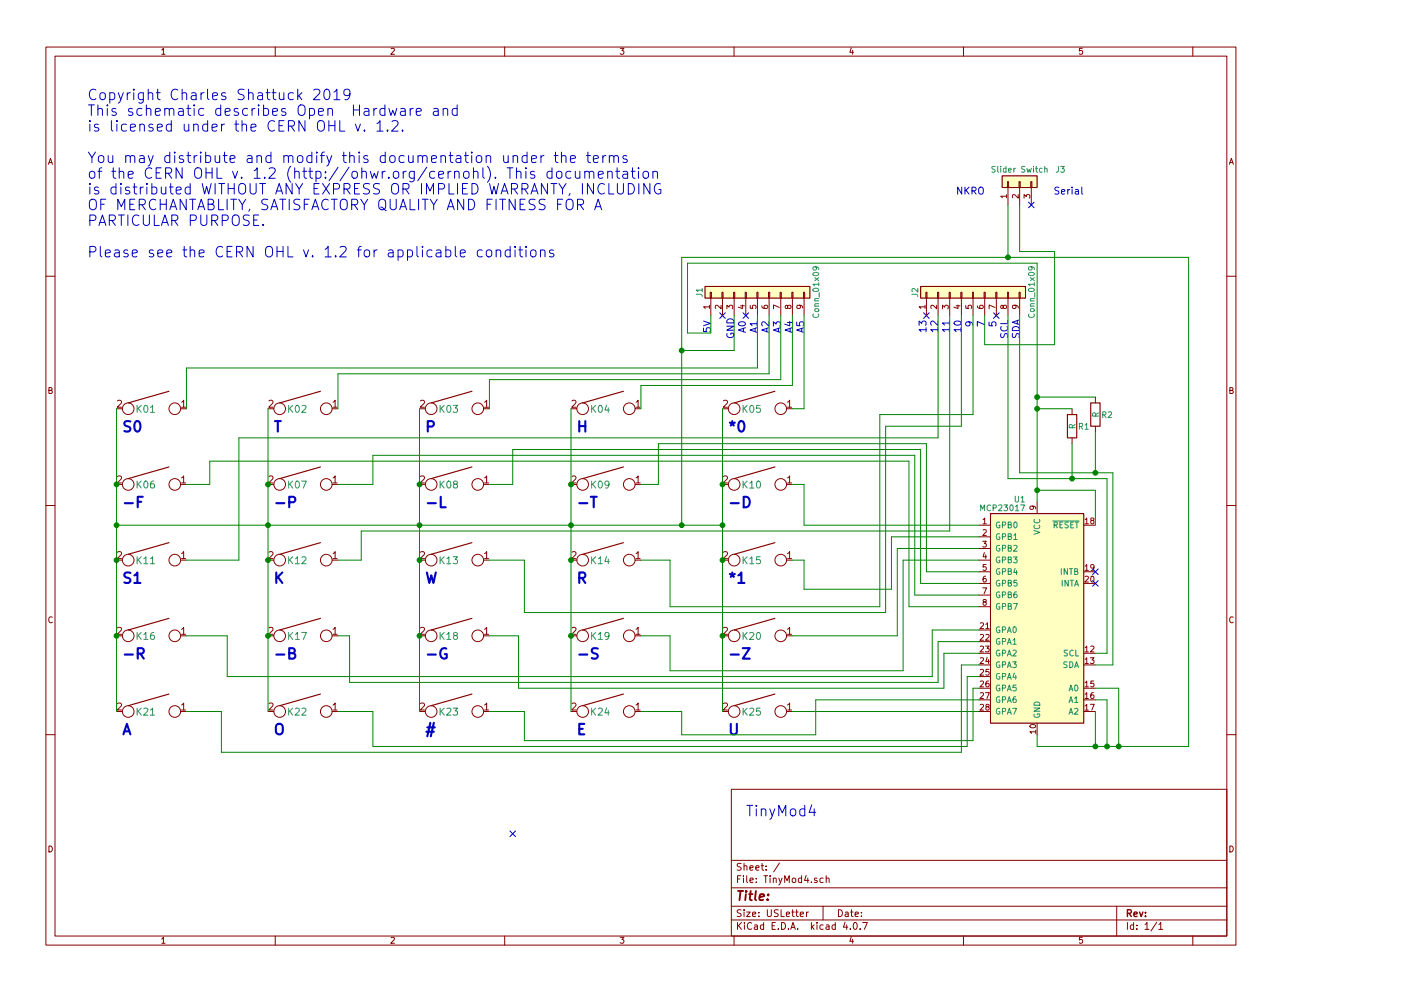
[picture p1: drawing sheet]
EESchema Schematic File Version 2
LIBS:power
LIBS:device
LIBS:switches
LIBS:relays
LIBS:motors
LIBS:transistors
LIBS:conn
LIBS:linear
LIBS:regul
LIBS:74xx
LIBS:cmos4000
LIBS:adc-dac
LIBS:memory
LIBS:xilinx
LIBS:microcontrollers
LIBS:dsp
LIBS:microchip
LIBS:analog_switches
LIBS:motorola
LIBS:texas
LIBS:intel
LIBS:audio
LIBS:interface
LIBS:digital-audio
LIBS:philips
LIBS:display
LIBS:cypress
LIBS:siliconi
LIBS:opto
LIBS:atmel
LIBS:contrib
LIBS:valves
LIBS:TinyMod4-cache
EELAYER 25 0
EELAYER END
$Descr USLetter 11000 8500
encoding utf-8
Sheet 1 1
Title ""
Date ""
Rev ""
Comp ""
Comment1 ""
Comment2 ""
Comment3 ""
Comment4 ""
$EndDescr
$Comp
L KEYSW K01
U 1 1
P 1300 3500
F 0 "K01" H 1250 3500 60  0000 C CNN
F 1 "KEYSW" H 1300 3400 60  0001 C CNN
F 2 "Buttons_Switches_Keyboard:SW_Cherry_MX1A_1.00u_PCB" H 1300 3500 60  0001 C CNN
F 3 "" H 1300 3500 60  0000 C CNN
	1    1300 3500
	1    0    0    -1  
$EndComp
$Comp
L KEYSW K02
U 1 1
P 2600 3500
F 0 "K02" H 2550 3500 60  0000 C CNN
F 1 "KEYSW" H 2600 3400 60  0001 C CNN
F 2 "Buttons_Switches_Keyboard:SW_Cherry_MX1A_1.00u_PCB" H 2600 3500 60  0001 C CNN
F 3 "" H 2600 3500 60  0000 C CNN
	1    2600 3500
	1    0    0    -1  
$EndComp
$Comp
L KEYSW K03
U 1 1
P 3900 3500
F 0 "K03" H 3850 3500 60  0000 C CNN
F 1 "KEYSW" H 3900 3400 60  0001 C CNN
F 2 "Buttons_Switches_Keyboard:SW_Cherry_MX1A_1.00u_PCB" H 3900 3500 60  0001 C CNN
F 3 "" H 3900 3500 60  0000 C CNN
	1    3900 3500
	1    0    0    -1  
$EndComp
$Comp
L KEYSW K04
U 1 1
P 5200 3500
F 0 "K04" H 5150 3500 60  0000 C CNN
F 1 "KEYSW" H 5200 3400 60  0001 C CNN
F 2 "Buttons_Switches_Keyboard:SW_Cherry_MX1A_1.00u_PCB" H 5200 3500 60  0001 C CNN
F 3 "" H 5200 3500 60  0000 C CNN
	1    5200 3500
	1    0    0    -1  
$EndComp
$Comp
L KEYSW K05
U 1 1
P 6500 3500
F 0 "K05" H 6450 3500 60  0000 C CNN
F 1 "KEYSW" H 6500 3400 60  0001 C CNN
F 2 "Buttons_Switches_Keyboard:SW_Cherry_MX1A_1.00u_PCB" H 6500 3500 60  0001 C CNN
F 3 "" H 6500 3500 60  0000 C CNN
	1    6500 3500
	1    0    0    -1  
$EndComp
$Comp
L KEYSW K06
U 1 1
P 1300 4150
F 0 "K06" H 1250 4150 60  0000 C CNN
F 1 "KEYSW" H 1300 4050 60  0001 C CNN
F 2 "Buttons_Switches_Keyboard:SW_Cherry_MX1A_1.00u_PCB" H 1300 4150 60  0001 C CNN
F 3 "" H 1300 4150 60  0000 C CNN
	1    1300 4150
	1    0    0    -1  
$EndComp
$Comp
L KEYSW K07
U 1 1
P 2600 4150
F 0 "K07" H 2550 4150 60  0000 C CNN
F 1 "KEYSW" H 2600 4050 60  0001 C CNN
F 2 "Buttons_Switches_Keyboard:SW_Cherry_MX1A_1.00u_PCB" H 2600 4150 60  0001 C CNN
F 3 "" H 2600 4150 60  0000 C CNN
	1    2600 4150
	1    0    0    -1  
$EndComp
$Comp
L KEYSW K08
U 1 1
P 3900 4150
F 0 "K08" H 3850 4150 60  0000 C CNN
F 1 "KEYSW" H 3900 4050 60  0001 C CNN
F 2 "Buttons_Switches_Keyboard:SW_Cherry_MX1A_1.00u_PCB" H 3900 4150 60  0001 C CNN
F 3 "" H 3900 4150 60  0000 C CNN
	1    3900 4150
	1    0    0    -1  
$EndComp
$Comp
L KEYSW K09
U 1 1
P 5200 4150
F 0 "K09" H 5150 4150 60  0000 C CNN
F 1 "KEYSW" H 5200 4050 60  0001 C CNN
F 2 "Buttons_Switches_Keyboard:SW_Cherry_MX1A_1.00u_PCB" H 5200 4150 60  0001 C CNN
F 3 "" H 5200 4150 60  0000 C CNN
	1    5200 4150
	1    0    0    -1  
$EndComp
$Comp
L KEYSW K10
U 1 1
P 6500 4150
F 0 "K10" H 6450 4150 60  0000 C CNN
F 1 "KEYSW" H 6500 4050 60  0001 C CNN
F 2 "Buttons_Switches_Keyboard:SW_Cherry_MX1A_1.00u_PCB" H 6500 4150 60  0001 C CNN
F 3 "" H 6500 4150 60  0000 C CNN
	1    6500 4150
	1    0    0    -1  
$EndComp
$Comp
L KEYSW K11
U 1 1
P 1300 4800
F 0 "K11" H 1250 4800 60  0000 C CNN
F 1 "KEYSW" H 1300 4700 60  0001 C CNN
F 2 "Buttons_Switches_Keyboard:SW_Cherry_MX1A_1.00u_PCB" H 1300 4800 60  0001 C CNN
F 3 "" H 1300 4800 60  0000 C CNN
	1    1300 4800
	1    0    0    -1  
$EndComp
$Comp
L KEYSW K12
U 1 1
P 2600 4800
F 0 "K12" H 2550 4800 60  0000 C CNN
F 1 "KEYSW" H 2600 4700 60  0001 C CNN
F 2 "Buttons_Switches_Keyboard:SW_Cherry_MX1A_1.00u_PCB" H 2600 4800 60  0001 C CNN
F 3 "" H 2600 4800 60  0000 C CNN
	1    2600 4800
	1    0    0    -1  
$EndComp
$Comp
L KEYSW K13
U 1 1
P 3900 4800
F 0 "K13" H 3850 4800 60  0000 C CNN
F 1 "KEYSW" H 3900 4700 60  0001 C CNN
F 2 "Buttons_Switches_Keyboard:SW_Cherry_MX1A_1.00u_PCB" H 3900 4800 60  0001 C CNN
F 3 "" H 3900 4800 60  0000 C CNN
	1    3900 4800
	1    0    0    -1  
$EndComp
$Comp
L KEYSW K14
U 1 1
P 5200 4800
F 0 "K14" H 5150 4800 60  0000 C CNN
F 1 "KEYSW" H 5200 4700 60  0001 C CNN
F 2 "Buttons_Switches_Keyboard:SW_Cherry_MX1A_1.00u_PCB" H 5200 4800 60  0001 C CNN
F 3 "" H 5200 4800 60  0000 C CNN
	1    5200 4800
	1    0    0    -1  
$EndComp
$Comp
L KEYSW K15
U 1 1
P 6500 4800
F 0 "K15" H 6450 4800 60  0000 C CNN
F 1 "KEYSW" H 6500 4700 60  0001 C CNN
F 2 "Buttons_Switches_Keyboard:SW_Cherry_MX1A_1.00u_PCB" H 6500 4800 60  0001 C CNN
F 3 "" H 6500 4800 60  0000 C CNN
	1    6500 4800
	1    0    0    -1  
$EndComp
$Comp
L KEYSW K16
U 1 1
P 1300 5450
F 0 "K16" H 1250 5450 60  0000 C CNN
F 1 "KEYSW" H 1300 5350 60  0001 C CNN
F 2 "Buttons_Switches_Keyboard:SW_Cherry_MX1A_1.00u_PCB" H 1300 5450 60  0001 C CNN
F 3 "" H 1300 5450 60  0000 C CNN
	1    1300 5450
	1    0    0    -1  
$EndComp
$Comp
L KEYSW K17
U 1 1
P 2600 5450
F 0 "K17" H 2550 5450 60  0000 C CNN
F 1 "KEYSW" H 2600 5350 60  0001 C CNN
F 2 "Buttons_Switches_Keyboard:SW_Cherry_MX1A_1.00u_PCB" H 2600 5450 60  0001 C CNN
F 3 "" H 2600 5450 60  0000 C CNN
	1    2600 5450
	1    0    0    -1  
$EndComp
$Comp
L KEYSW K18
U 1 1
P 3900 5450
F 0 "K18" H 3850 5450 60  0000 C CNN
F 1 "KEYSW" H 3900 5350 60  0001 C CNN
F 2 "Buttons_Switches_Keyboard:SW_Cherry_MX1A_1.00u_PCB" H 3900 5450 60  0001 C CNN
F 3 "" H 3900 5450 60  0000 C CNN
	1    3900 5450
	1    0    0    -1  
$EndComp
$Comp
L KEYSW K19
U 1 1
P 5200 5450
F 0 "K19" H 5150 5450 60  0000 C CNN
F 1 "KEYSW" H 5200 5350 60  0001 C CNN
F 2 "Buttons_Switches_Keyboard:SW_Cherry_MX1A_1.00u_PCB" H 5200 5450 60  0001 C CNN
F 3 "" H 5200 5450 60  0000 C CNN
	1    5200 5450
	1    0    0    -1  
$EndComp
$Comp
L KEYSW K20
U 1 1
P 6500 5450
F 0 "K20" H 6450 5450 60  0000 C CNN
F 1 "KEYSW" H 6500 5350 60  0001 C CNN
F 2 "Buttons_Switches_Keyboard:SW_Cherry_MX1A_1.00u_PCB" H 6500 5450 60  0001 C CNN
F 3 "" H 6500 5450 60  0000 C CNN
	1    6500 5450
	1    0    0    -1  
$EndComp
$Comp
L KEYSW K21
U 1 1
P 1300 6100
F 0 "K21" H 1250 6100 60  0000 C CNN
F 1 "KEYSW" H 1300 6000 60  0001 C CNN
F 2 "Buttons_Switches_Keyboard:SW_Cherry_MX1A_1.00u_PCB" H 1300 6100 60  0001 C CNN
F 3 "" H 1300 6100 60  0000 C CNN
	1    1300 6100
	1    0    0    -1  
$EndComp
$Comp
L KEYSW K22
U 1 1
P 2600 6100
F 0 "K22" H 2550 6100 60  0000 C CNN
F 1 "KEYSW" H 2600 6000 60  0001 C CNN
F 2 "Buttons_Switches_Keyboard:SW_Cherry_MX1A_1.00u_PCB" H 2600 6100 60  0001 C CNN
F 3 "" H 2600 6100 60  0000 C CNN
	1    2600 6100
	1    0    0    -1  
$EndComp
$Comp
L KEYSW K23
U 1 1
P 3900 6100
F 0 "K23" H 3850 6100 60  0000 C CNN
F 1 "KEYSW" H 3900 6000 60  0001 C CNN
F 2 "Buttons_Switches_Keyboard:SW_Cherry_MX1A_1.00u_PCB" H 3900 6100 60  0001 C CNN
F 3 "" H 3900 6100 60  0000 C CNN
	1    3900 6100
	1    0    0    -1  
$EndComp
$Comp
L KEYSW K24
U 1 1
P 5200 6100
F 0 "K24" H 5150 6100 60  0000 C CNN
F 1 "KEYSW" H 5200 6000 60  0001 C CNN
F 2 "Buttons_Switches_Keyboard:SW_Cherry_MX1A_1.00u_PCB" H 5200 6100 60  0001 C CNN
F 3 "" H 5200 6100 60  0000 C CNN
	1    5200 6100
	1    0    0    -1  
$EndComp
$Comp
L KEYSW K25
U 1 1
P 6500 6100
F 0 "K25" H 6450 6100 60  0000 C CNN
F 1 "KEYSW" H 6500 6000 60  0001 C CNN
F 2 "Buttons_Switches_Keyboard:SW_Cherry_MX1A_1.00u_PCB" H 6500 6100 60  0001 C CNN
F 3 "" H 6500 6100 60  0000 C CNN
	1    6500 6100
	1    0    0    -1  
$EndComp
$Comp
L Conn_01x03 J3
U 1 1
P 8750 1550
F 0 "J3" V 8850 1200 50  0000 C CNN
F 1 "Slider Switch" V 8850 1550 50  0000 C CNN
F 2 "Pin_Headers:Pin_Header_Straight_1x03_Pitch2.54mm" H 8750 1550 50  0001 C CNN
F 3 "" H 8750 1550 50  0001 C CNN
	1    8750 1550
	0    -1   -1   0   
$EndComp
NoConn ~ 4400 7150
Text Notes 1050 3700 0    90   ~ 18
S0
Text Notes 2350 3700 0    90   ~ 18
T
Text Notes 3650 3700 0    90   ~ 18
P
Text Notes 4950 3700 0    90   ~ 18
H
Text Notes 6250 3700 0    90   ~ 18
*0
Text Notes 1050 4350 0    90   ~ 18
-F
Text Notes 2350 4350 0    90   ~ 18
-P
Text Notes 3650 4350 0    90   ~ 18
-L
Text Notes 4950 4350 0    90   ~ 18
-T
Text Notes 6250 4350 0    90   ~ 18
-D
Text Notes 1050 5000 0    90   ~ 18
S1
Text Notes 2350 5000 0    90   ~ 18
K
Text Notes 3650 5000 0    90   ~ 18
W
Text Notes 4950 5000 0    90   ~ 18
R
Text Notes 6250 5000 0    90   ~ 18
*1
Text Notes 1050 5650 0    90   ~ 18
-R
Text Notes 2350 5650 0    90   ~ 18
-B
Text Notes 3650 5650 0    90   ~ 18
-G
Text Notes 4950 5650 0    90   ~ 18
-S
Text Notes 6250 5650 0    90   ~ 18
-Z
Text Notes 1050 6300 0    90   ~ 18
A
Text Notes 2350 6300 0    90   ~ 18
O
Text Notes 3650 6300 0    90   ~ 18
#
Text Notes 4950 6300 0    90   ~ 18
E
Text Notes 6250 6300 0    90   ~ 18
U
Text Notes 8450 1660 2    60   ~ 0
NKRO
Text Notes 9300 1660 2    60   ~ 0
Serial
Text Notes 6400 7000 0    90   ~ 0
TinyMod4
Text Notes 750  2200 0    90   ~ 0
Copyright Charles Shattuck 2019\nThis schematic describes Open  Hardware and\nis licensed under the CERN OHL v. 1.2.\n\nYou may distribute and modify this documentation under the terms\nof the CERN OHL v. 1.2 (http://ohwr.org/cernohl). This documentation\nis distributed WITHOUT ANY EXPRESS OR IMPLIED WARRANTY, INCLUDING\nOF MERCHANTABLITY, SATISFACTORY QUALITY AND FITNESS FOR A\nPARTICULAR PURPOSE.\n\nPlease see the CERN OHL v. 1.2 for applicable conditions
$Comp
L MCP23017 U1
U 1 1
P 8900 5300
F 0 "U1" H 8800 6325 50  0000 R CNN
F 1 "MCP23017" H 8800 6250 50  0000 R CNN
F 2 "Housings_DIP:DIP-28_W7.62mm_Socket_LongPads" H 8950 4350 50  0001 L CNN
F 3 "" H 9150 6300 50  0001 C CNN
	1    8900 5300
	1    0    0    -1  
$EndComp
Wire Wire Line
	6800 4800 6900 4800
Wire Wire Line
	6900 4800 6900 5050
Wire Wire Line
	6900 5050 7650 5050
Wire Wire Line
	7650 5050 7650 4600
Wire Wire Line
	7650 4600 8400 4600
Wire Wire Line
	6800 4150 6900 4150
Wire Wire Line
	6900 4150 6900 4500
Wire Wire Line
	6900 4500 8400 4500
$Comp
L Conn_01x09 J1
U 1 1
P 6500 2500
F 0 "J1" H 6500 3000 50  0000 C CNN
F 1 "Conn_01x09" H 6500 2000 50  0000 C CNN
F 2 "Pin_Headers:Pin_Header_Straight_1x09_Pitch2.54mm" H 6500 2500 50  0001 C CNN
F 3 "" H 6500 2500 50  0001 C CNN
	1    6500 2500
	0    -1   -1   0   
$EndComp
$Comp
L Conn_01x09 J2
U 1 1
P 8350 2500
F 0 "J2" H 8350 3000 50  0000 C CNN
F 1 "Conn_01x09" H 8350 2000 50  0000 C CNN
F 2 "Pin_Headers:Pin_Header_Straight_1x09_Pitch2.54mm" H 8350 2500 50  0001 C CNN
F 3 "" H 8350 2500 50  0001 C CNN
	1    8350 2500
	0    -1   -1   0   
$EndComp
Text Notes 6100 2850 1    60   ~ 0
5V
NoConn ~ 6200 2700
Text Notes 6300 2900 1    60   ~ 0
GND
Text Notes 6400 2850 1    60   ~ 0
A0
Text Notes 6500 2850 1    60   ~ 0
A1
Text Notes 6600 2850 1    60   ~ 0
A2
Text Notes 6700 2850 1    60   ~ 0
A3
Text Notes 6800 2850 1    60   ~ 0
A4
Text Notes 6900 2850 1    60   ~ 0
A5
Text Notes 8750 2900 1    60   ~ 0
SDA
Text Notes 8650 2900 1    60   ~ 0
SCL
Text Notes 8550 2800 1    60   ~ 0
5
Text Notes 8450 2800 1    60   ~ 0
7
Text Notes 8350 2800 1    60   ~ 0
9
Text Notes 8250 2850 1    60   ~ 0
10
Text Notes 8150 2850 1    60   ~ 0
11
Text Notes 8050 2850 1    60   ~ 0
12
Text Notes 7950 2850 1    60   ~ 0
13
Wire Wire Line
	6900 2700 6900 3500
Wire Wire Line
	6900 3500 6800 3500
Wire Wire Line
	6800 2700 6800 3300
Wire Wire Line
	6800 3300 5500 3300
Wire Wire Line
	5500 3300 5500 3500
Wire Wire Line
	6700 2700 6700 3250
Wire Wire Line
	6700 3250 4200 3250
Wire Wire Line
	4200 3250 4200 3500
Wire Wire Line
	6600 2700 6600 3200
Wire Wire Line
	6600 3200 2900 3200
Wire Wire Line
	2900 3200 2900 3500
Wire Wire Line
	6500 2700 6500 3150
Wire Wire Line
	6500 3150 1600 3150
Wire Wire Line
	1600 3150 1600 3500
NoConn ~ 6400 2700
NoConn ~ 7950 2700
NoConn ~ 8550 2700
Wire Wire Line
	5900 2250 5900 2850
Wire Wire Line
	5900 2250 8900 2250
Wire Wire Line
	8900 2250 8900 4300
Wire Wire Line
	5850 4500 5850 2200
Wire Wire Line
	5850 2200 10200 2200
Wire Wire Line
	10200 2200 10200 6400
Wire Wire Line
	10200 6400 8900 6400
Wire Wire Line
	8900 6400 8900 6300
Wire Wire Line
	9400 4500 9400 4200
Wire Wire Line
	9400 4200 8900 4200
Connection ~ 8900 4200
Wire Wire Line
	9400 6100 9400 6400
Connection ~ 9400 6400
Wire Wire Line
	9400 6000 9500 6000
Wire Wire Line
	9500 6000 9500 6400
Connection ~ 9500 6400
Wire Wire Line
	9400 5900 9600 5900
Wire Wire Line
	9600 5900 9600 6400
Connection ~ 9600 6400
Wire Wire Line
	8650 2700 8650 4100
Wire Wire Line
	8650 4100 9500 4100
Wire Wire Line
	9500 4100 9500 5600
Wire Wire Line
	9500 5600 9400 5600
Wire Wire Line
	8750 2700 8750 4050
Wire Wire Line
	8750 4050 9550 4050
Wire Wire Line
	9550 4050 9550 5700
Wire Wire Line
	9550 5700 9400 5700
Wire Wire Line
	8450 2700 8450 2950
Wire Wire Line
	8450 2950 9050 2950
Wire Wire Line
	9050 2950 9050 2150
Wire Wire Line
	9050 2150 8750 2150
Wire Wire Line
	8750 2150 8750 1750
Wire Wire Line
	8650 1750 8650 2200
Connection ~ 8650 2200
NoConn ~ 8850 1750
NoConn ~ 9400 4900
NoConn ~ 9400 5000
$Comp
L R R1
U 1 1
P 9200 3650
F 0 "R1" H 9300 3650 50  0000 C CNN
F 1 "R" V 9200 3650 50  0000 C CNN
F 2 "Resistors_ThroughHole:R_Axial_DIN0411_L9.9mm_D3.6mm_P15.24mm_Horizontal" V 9130 3650 50  0001 C CNN
F 3 "" H 9200 3650 50  0001 C CNN
	1    9200 3650
	1    0    0    -1  
$EndComp
$Comp
L R R2
U 1 1
P 9400 3550
F 0 "R2" H 9500 3550 50  0000 C CNN
F 1 "R" V 9400 3550 50  0000 C CNN
F 2 "Resistors_ThroughHole:R_Axial_DIN0411_L9.9mm_D3.6mm_P15.24mm_Horizontal" V 9330 3550 50  0001 C CNN
F 3 "" H 9400 3550 50  0001 C CNN
	1    9400 3550
	1    0    0    -1  
$EndComp
Wire Wire Line
	9200 3800 9200 4100
Connection ~ 9200 4100
Wire Wire Line
	9400 3700 9400 4050
Connection ~ 9400 4050
Wire Wire Line
	9200 3500 8900 3500
Connection ~ 8900 3500
Wire Wire Line
	9400 3400 8900 3400
Connection ~ 8900 3400
Wire Wire Line
	6200 3500 6200 6100
Connection ~ 6200 4150
Connection ~ 6200 4800
Connection ~ 6200 5450
Wire Wire Line
	4900 3500 4900 6100
Connection ~ 4900 4150
Connection ~ 4900 4800
Connection ~ 4900 5450
Wire Wire Line
	3600 3500 3600 6100
Connection ~ 3600 4150
Connection ~ 3600 4800
Connection ~ 3600 5450
Wire Wire Line
	2300 3500 2300 6100
Connection ~ 2300 4150
Connection ~ 2300 4800
Connection ~ 2300 5450
Wire Wire Line
	1000 3500 1000 6100
Connection ~ 1000 4150
Connection ~ 1000 4800
Connection ~ 1000 5450
Wire Wire Line
	1000 4500 6200 4500
Connection ~ 2300 4500
Connection ~ 1000 4500
Connection ~ 3600 4500
Connection ~ 4900 4500
Connection ~ 6200 4500
Connection ~ 5850 4500
Wire Wire Line
	6300 3000 5850 3000
Connection ~ 5850 3000
Wire Wire Line
	6100 2700 6100 2850
Wire Wire Line
	6100 2850 5900 2850
Wire Wire Line
	6300 2700 6300 3000
Wire Wire Line
	5500 6100 5850 6100
Wire Wire Line
	5850 6100 5850 6300
Wire Wire Line
	5850 6300 7000 6300
Wire Wire Line
	7000 6300 7000 6000
Wire Wire Line
	7000 6000 8400 6000
Wire Wire Line
	8400 5900 8350 5900
Wire Wire Line
	8350 5900 8350 6350
Wire Wire Line
	8350 6350 4500 6350
Wire Wire Line
	4500 6350 4500 6100
Wire Wire Line
	4500 6100 4200 6100
Wire Wire Line
	6800 6100 8400 6100
Wire Wire Line
	8400 5800 8300 5800
Wire Wire Line
	8300 5800 8300 6400
Wire Wire Line
	8300 6400 3200 6400
Wire Wire Line
	3200 6400 3200 6100
Wire Wire Line
	3200 6100 2900 6100
Wire Wire Line
	8400 5700 8250 5700
Wire Wire Line
	8250 5700 8250 6450
Wire Wire Line
	8250 6450 1900 6450
Wire Wire Line
	1900 6450 1900 6100
Wire Wire Line
	1900 6100 1600 6100
Wire Wire Line
	8050 5500 8400 5500
Wire Wire Line
	8050 5850 8050 5500
Wire Wire Line
	3000 5850 8050 5850
Wire Wire Line
	2900 5450 3000 5450
Wire Wire Line
	3000 5450 3000 5850
Wire Wire Line
	8400 5600 8100 5600
Wire Wire Line
	8100 5600 8100 5900
Wire Wire Line
	8100 5900 4450 5900
Wire Wire Line
	4450 5900 4450 5450
Wire Wire Line
	4450 5450 4200 5450
Wire Wire Line
	8400 5400 8000 5400
Wire Wire Line
	8000 5400 8000 5800
Wire Wire Line
	8000 5800 1950 5800
Wire Wire Line
	1950 5800 1950 5450
Wire Wire Line
	1950 5450 1600 5450
Wire Wire Line
	8400 4700 7700 4700
Wire Wire Line
	7700 4700 7700 5450
Wire Wire Line
	7700 5450 6800 5450
Wire Wire Line
	8400 4800 7750 4800
Wire Wire Line
	7750 4800 7750 5750
Wire Wire Line
	7750 5750 5750 5750
Wire Wire Line
	5750 5750 5750 5450
Wire Wire Line
	5750 5450 5500 5450
Wire Wire Line
	8400 5200 7800 5200
Wire Wire Line
	7800 5200 7800 3950
Wire Wire Line
	7800 3950 1800 3950
Wire Wire Line
	1800 3950 1800 4150
Wire Wire Line
	1800 4150 1600 4150
Wire Wire Line
	8400 5100 7850 5100
Wire Wire Line
	7850 5100 7850 3900
Wire Wire Line
	7850 3900 3200 3900
Wire Wire Line
	3200 3900 3200 4150
Wire Wire Line
	3200 4150 2900 4150
Wire Wire Line
	4200 4150 4400 4150
Wire Wire Line
	4400 4150 4400 3850
Wire Wire Line
	4400 3850 7900 3850
Wire Wire Line
	7900 3850 7900 5000
Wire Wire Line
	7900 5000 8400 5000
Wire Wire Line
	5500 4150 5650 4150
Wire Wire Line
	5650 4150 5650 3800
Wire Wire Line
	5650 3800 7950 3800
Wire Wire Line
	7950 3800 7950 4900
Wire Wire Line
	7950 4900 8400 4900
Wire Wire Line
	8050 2700 8050 3750
Wire Wire Line
	8050 3750 2050 3750
Wire Wire Line
	2050 3750 2050 4800
Wire Wire Line
	2050 4800 1600 4800
Wire Wire Line
	2900 4800 3100 4800
Wire Wire Line
	3100 4800 3100 4550
Wire Wire Line
	3100 4550 8150 4550
Wire Wire Line
	8150 4550 8150 2700
Wire Wire Line
	4200 4800 4500 4800
Wire Wire Line
	4500 4800 4500 5250
Wire Wire Line
	4500 5250 7600 5250
Wire Wire Line
	7600 5250 7600 3650
Wire Wire Line
	7600 3650 8250 3650
Wire Wire Line
	8250 3650 8250 2700
Wire Wire Line
	5500 4800 5750 4800
Wire Wire Line
	5750 4800 5750 5200
Wire Wire Line
	5750 5200 7550 5200
Wire Wire Line
	7550 5200 7550 3550
Wire Wire Line
	7550 3550 8350 3550
Wire Wire Line
	8350 3550 8350 2700
$EndSCHEMATC
